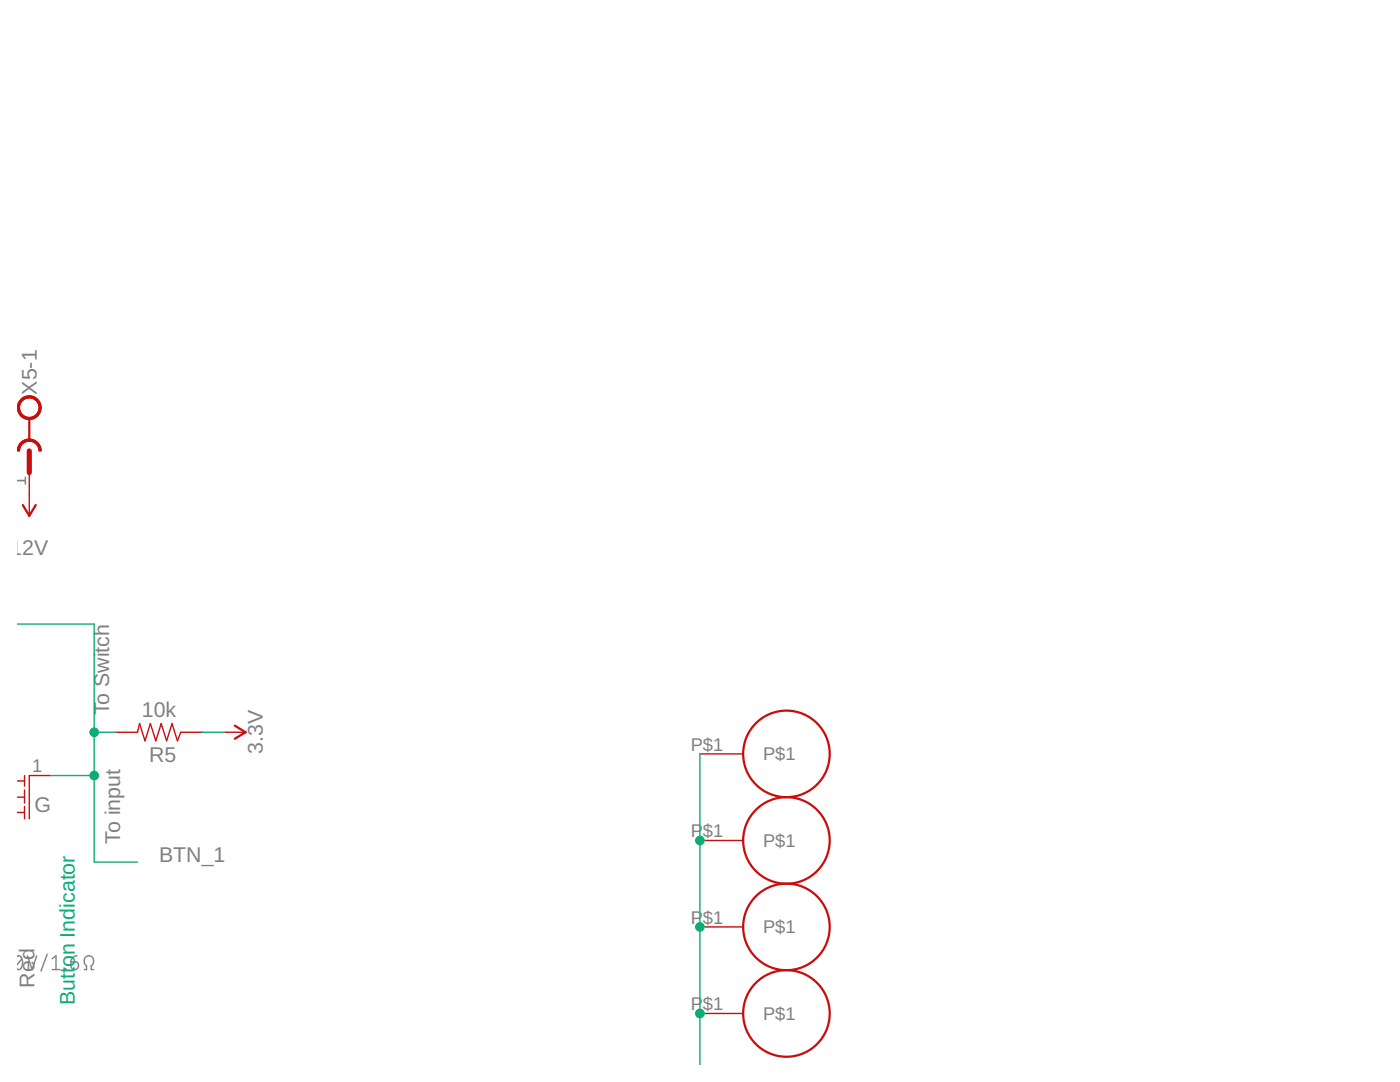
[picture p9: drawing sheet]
<svg xmlns="http://www.w3.org/2000/svg" width="279mm" height="216mm" viewBox="0 0 279 216" stroke-linecap="round" stroke-linejoin="round" font-family="sans-serif">
<path d="M3.4 190.8l.3-.1a1.32 1.32 0 0 1 .8 1.7l-.4 1h-.7M4.4 191.3l-1 1.2M5.5 190.7l.9 2.8 .9-2.8M9.4 190.4l-1.2 3.4M10.4 191.3l.8-.6v2.8M10.4 193.5h1.6M13 193.3h.1v.2h-.1zM14.1 191.9h.9a.77 .77 0 0 1 .7 .9 .77 .77 0 0 1-.8 .7 .77 .77 0 0 1-.8-.8zM15.4 190.7l-.8 .3-.3 .4-.2 .5M16.8 193.5h.5v-.8a1.04 1.04 0 0 1-.4-1.5 1.04 1.04 0 0 1 1.5-.2 1.19 1.19 0 0 1-.2 1.7v.8h.5" fill="none" stroke="#808080" stroke-width=".28"/>
<g fill="none" stroke="#c90d0c" stroke-width=".44">
<path d="M5.8 83.5v4.3M4.6 100.8l1.2 2.1 1.3-2.1M46.9 144.8l2.1 1.3-2.1 1.3"/>
<circle cx="156.9" cy="150.4" r="8.6"/>
<circle cx="156.9" cy="167.7" r="8.6"/>
<circle cx="156.9" cy="185" r="8.6"/>
<circle cx="156.9" cy="202.2" r="8.6"/>
</g>
<g fill="none" stroke="#c90d0c" stroke-width=".28">
<path d="M5.8 94.3v8.6M3.4 155.8h1.5M3.4 159.1h1.5M4.9 154.7v2.2M4.9 157.6v2.6M10.2 154.7h-4.4v8.7M23.1 146.1h4.3l.5-1.7 1 3.4 1.1-3.4 1.1 3.4 1.1-3.4 1.1 3.4 1-3.4 1.1 3.4 .7-1.7h4.3M44.7 146.1h4.3M139.7 150.4h8.6M3.4 162.1h1.5M4.9 160.9v2.5M139.7 167.7h8.6"/>
<path d="M139.7 185h8.6M139.7 202.2h8.6"/>
</g>
<g fill="#c90d0c" stroke="#c90d0c" stroke-width=".2">
<path d="M4.1 79.7a2.37 2.37 0 0 1 3.8 .4 2.37 2.37 0 0 1-1.4 3.5 2.37 2.37 0 0 1-3-2.3h.4a1.94 1.94 0 0 1 2.8-1.7 1.94 1.94 0 0 1 .3 3.2 1.94 1.94 0 0 1-3.1-1.1v-.4h-.4a2.29 2.29 0 0 1 .6-1.6z" fill-rule="evenodd"/>
<path d="M4.1 79.7a2.37 2.37 0 0 1 3.8 .4 2.37 2.37 0 0 1-1.4 3.5 2.37 2.37 0 0 1-3-2.3h.4a1.94 1.94 0 0 1 2.8-1.7 1.94 1.94 0 0 1 .3 3.2 1.94 1.94 0 0 1-3.1-1.1v-.4h-.4a2.29 2.29 0 0 1 .6-1.6z" fill-rule="evenodd"/>
<path d="M4.1 88.3l.7-.5 .8-.2h.2v.4a1.95 1.95 0 0 0-1.9 2h-.4v-.2l.2-.8z" fill-rule="evenodd"/>
<path d="M5.8 87.6a2.35 2.35 0 0 1 2.4 2.4h-.4a1.95 1.95 0 0 0-2-2z" fill-rule="evenodd"/>
<path d="M4.1 88.3a2.39 2.39 0 0 1 2.6-.5 2.39 2.39 0 0 1 1.5 2.2h-.4a1.95 1.95 0 0 0-2-2 1.95 1.95 0 0 0-1.9 2h-.4v-.2l.2-.8z" fill-rule="evenodd"/>
</g>
<path d="M5.8 90v4.3" fill="none" stroke="#c90d0c" stroke-width="1"/>
<path d="M3.4 124.5h15.4v47.5h8.6M10.2 154.7h8.6M18.8 146.1h4.3M40.4 146.1h4.3M139.7 150.4v62.1" fill="none" stroke="#0dab76" stroke-width=".28"/>
<g fill="#0dab76" stroke="#0dab76" stroke-width=".2">
<circle cx="139.7" cy="167.7" r=".87"/>
<circle cx="139.7" cy="185" r=".87"/>
<circle cx="139.7" cy="202.2" r=".87"/>
<circle cx="18.8" cy="154.7" r=".87"/>
<circle cx="18.8" cy="146.1" r=".87"/>
</g>
<g font-size="4.3" fill="#808080">
<text x="7.3" y="78.8" transform="rotate(-90 7.3 78.8)">X5-1</text>
<text x="2" y="110.7">12V</text>
<text x="21.8" y="142.8" transform="rotate(-90 21.8 142.8)">To Switch</text>
<text x="28.3" y="143.1">10k</text>
<text x="29.8" y="152.1">R5</text>
<text x="52.5" y="150.5" transform="rotate(-90 52.5 150.5)">3.3V</text>
<text x="6.9" y="162.1">G</text>
<text x="24" y="168.4" transform="rotate(-90 24 168.4)">To input</text>
<text x="31.7" y="172">BTN_1</text>
<text x="3.2" y="194.5" transform="rotate(-90 3.2 194.5)">D2</text>
<text x="6.9" y="197.1" transform="rotate(-90 6.9 197.1)">Red</text>
</g>
<text font-size="4.3" fill="#0dab76" x="14.9" y="200.6" transform="rotate(-90 14.9 200.6)">Button Indicator</text>
<g font-size="3.7" fill="#808080">
<text x="5.2" y="96.9" transform="rotate(-90 5.2 96.9)">1</text>
<text x="137.9" y="149.8">P$1</text>
<text x="6.4" y="154.1">1</text>
<text x="152.3" y="151.7">P$1</text>
<text x="137.9" y="167.1">P</text>
<text x="140.3" y="167.1">$1</text>
<text x="152.3" y="169">P$1</text>
<text x="137.9" y="184.4">P</text>
<text x="140.3" y="184.4">$1</text>
<text x="152.3" y="186.3">P$1</text>
<text x="137.9" y="201.6">P</text>
<text x="140.3" y="201.6">$1</text>
<text x="152.3" y="203.5">P$1</text>
</g>
</svg>
